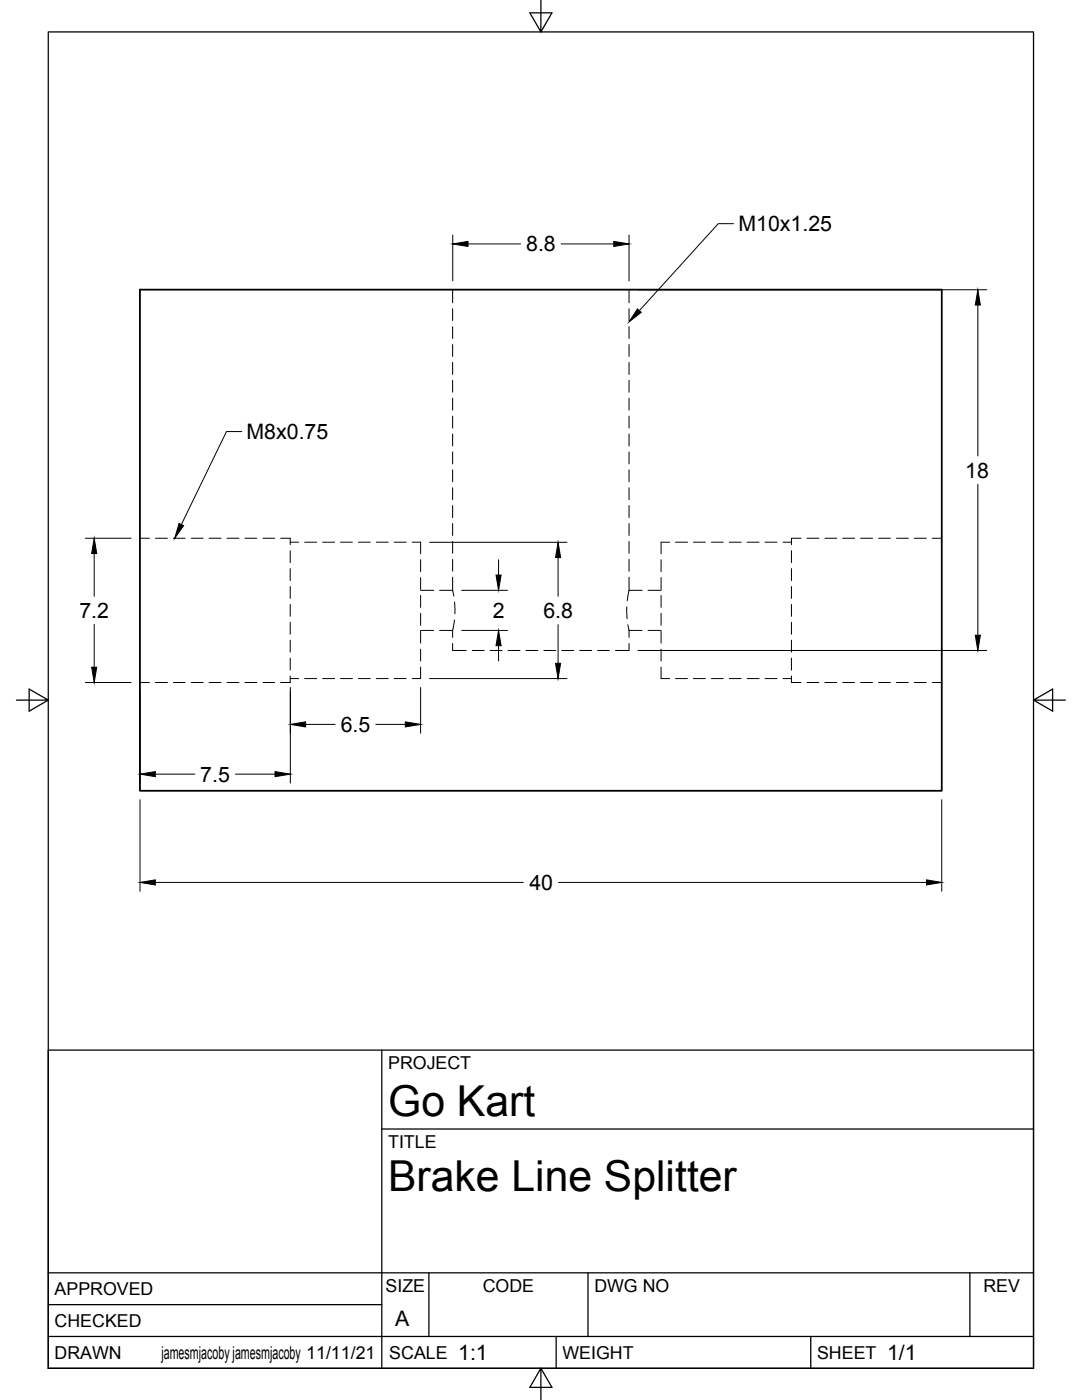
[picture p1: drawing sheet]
<svg xmlns="http://www.w3.org/2000/svg" width="216mm" height="279mm" viewBox="0 0 216 279" stroke-linecap="round" stroke-linejoin="round" font-family="sans-serif">
<!-- layer: Hidden -->
<g fill="none" stroke="#000" stroke-width=".2">
<path d="M90.3 57.8v2.6M125.5 57.8v2.6M90.3 61.6v2.4M90.3 65.2v2.4M90.3 68.7v2.4M90.3 72.3v2.4M90.3 75.9v2.4M90.3 79.5v2.4M125.5 61.6v2.4M125.5 65.2v2.4M125.5 68.7v2.4M125.5 72.3v2.4"/>
<path d="M125.5 75.9v2.4M125.5 79.5v2.4M90.3 83.1v2.3M90.3 86.6v2.4M90.3 90.2v2.4M90.3 93.8v2.3M90.3 97.3v2.4M125.5 83.1v2.3M125.5 86.6v2.4M125.5 90.2v2.4M125.5 93.8v2.3M125.5 97.3v2.4"/>
<path d="M27.9 107.4h1.9M31 107.4h2.4M34.6 107.4h2.4M38.2 107.4h2.3M41.7 107.4h2.4M45.3 107.4h2.4M48.9 107.4h2.3M52.5 107.4h2.3M56 107.4h1.9v1.3M57.9 117.1v2.3M57.9 113.5v2.4M57.9 109.9v2.4"/>
<path d="M57.9 108.2h1.7M60.8 108.2h2.4M64.4 108.2h2.4M67.9 108.2h2.4M71.5 108.2h2.4M75.1 108.2h2.4M78.7 108.2h2.3M82.2 108.2h1.7v2.3M83.9 118.8v2.4M83.9 115.3v2.3M83.9 111.7v2.4M83.9 117.8h2.6"/>
<path d="M87.7 117.8h2.6M90.3 117.8l.3 1.2M90.3 100.9v2.4M90.3 104.5v2.4M90.3 108.1v2.3M90.3 111.6v2.4M90.3 115.2v2.6M125.5 117.8l-.3 2.1M125.5 117.8h2.6M125.5 100.9v2.4M125.5 104.5v2.4M125.5 108.1v2.3"/>
<path d="M125.5 111.6v2.4M125.5 115.2v2.6M129.3 117.8h2.6M131.9 118.8v2.4M131.9 115.3v2.3M131.9 111.7v2.4M133.6 108.2h-1.7v2.3M134.8 108.2h2.4M138.4 108.2h2.4M141.9 108.2h2.4M145.5 108.2h2.4M149.1 108.2h2.4"/>
<path d="M152.7 108.2h2.3M156.2 108.2h1.7M157.9 117.1v2.3M157.9 113.5v2.4M157.9 109.9v2.4M159.8 107.4h-1.9v1.3M161 107.4h2.4M164.6 107.4h2.4M168.1 107.4h2.4M171.7 107.4h2.4M175.3 107.4h2.4M178.9 107.4h2.4"/>
<path d="M182.4 107.4h2.4M186 107.4h1.9M27.9 136.2h1.9M31 136.2h2.4M34.6 136.2h2.4M38.2 136.2h2.3M41.7 136.2h2.4M45.3 136.2h2.4M48.9 136.2h2.3M52.5 136.2h2.3M57.9 134.9v1.3h-1.9M57.9 131.3v2.4"/>
<path d="M57.9 127.8v2.4M57.9 124.2v2.4M57.9 120.6v2.4M57.9 135.4h1.7M60.8 135.4h2.4M64.4 135.4h2.4M67.9 135.4h2.4M71.5 135.4h2.4M75.1 135.4h2.4M78.7 135.4h2.3M83.9 133.1v2.3h-1.7M83.9 129.6v2.3"/>
<path d="M83.9 126v2.4M83.9 122.4v2.4M83.9 125.8h2.6M87.7 125.8h2.6M90.3 128.4v1.4h2.7M90.3 125.8v1.4M90.7 123.7l-.4 2.1M90.7 120.1l.1 2.4M94.2 129.8h2.4M97.8 129.8h2.4M101.4 129.8h2.4M104.9 129.8h2.4"/>
<path d="M108.5 129.8h2.4M112.1 129.8h2.4M115.7 129.8h2.3M119.2 129.8h2.4M125.1 121.1v2.4M125.3 124.7l.2 1.1M125.5 128.4v1.4h-2.7M125.5 125.8h2.6M125.5 125.8v1.4M129.3 125.8h2.6M131.9 133.1v2.3h1.7M131.9 129.6v2.3"/>
<path d="M131.9 126v2.4M131.9 122.4v2.4M134.8 135.4h2.4M138.4 135.4h2.4M141.9 135.4h2.4M145.5 135.4h2.4M149.1 135.4h2.4M152.7 135.4h2.3M156.2 135.4h1.7M157.9 134.9v1.3h1.9M157.9 131.3v2.4M157.9 127.8v2.4"/>
<path d="M157.9 124.2v2.4M157.9 120.6v2.4M161 136.2h2.4M164.6 136.2h2.4M168.1 136.2h2.4M171.7 136.2h2.4M175.3 136.2h2.4M178.9 136.2h2.4M182.4 136.2h2.4M186 136.2h1.9"/>
</g>
<!-- layer: Visible -->
<path d="M27.9 57.8h160v100h-160z" fill="none" stroke="#000" stroke-width=".36"/>
<!-- layer: Border -->
<path d="M9.6 6.4h196.6v266.7h-196.6zM107.9 0v6.4l-2.2-3.8h4.4l-2.2 3.8M3.3 139.7h6.3l-3.8-2.2v4.4l3.8-2.2M206.2 139.7l3.8 2.2v-4.4l-3.8 2.2h6.4M107.9 273.1l2.2 3.8h-4.4l2.2-3.8v6.3" fill="none" stroke="#000" stroke-width=".25"/>
<!-- layer: Titleblock -->
<path d="M9.6 209.6h196.6v63.5h-196.6zM76.2 209.6v63.5M76.2 225.3h130M9.6 254h196.6M85.6 254v12.7M117.3 254v12.7M193.5 254v12.7M9.6 266.7h196.6M9.6 260.4h66.6M111 266.7v6.4M161.8 266.7v6.4" fill="none" stroke="#000" stroke-width=".25"/>
<!-- layer: Dimensions -->
<g fill="none" stroke="#000" stroke-width=".2">
<path d="M90.3 46.9v9.1M93.4 48.7h10.5M112 48.7h10.5M125.5 46.9v9.1M127.3 57.8h69.6M195.1 60.9v30.1M195.1 96.6v30.2M17 107.4h9.2M18.8 110.5v8.5M85.7 108.2h27.4M92.1 117.8h9.2M99.5 111.7v3.1"/>
<path d="M111.4 111.3v7.7M17 136.2h9.2M18.8 124.6v8.6M27.9 138v18.3M57.9 137.2v19.1M83.9 137.2v9.1M85.7 135.4h27.4M92.1 125.8h9.2M99.5 128.9v3M111.4 124.7v7.7M127.3 129.8h69.6M27.9 159.6v18.3"/>
<path d="M31 154.5h7.9M47 154.5h7.9M61 144.6h5.9M75 144.6h5.9M187.9 159.6v18.3M31 176.1h73.4M111.4 176.1h73.5"/>
</g>
<g fill="#000" stroke="#000" stroke-width=".2">
<path d="M90.3 48.7l3.1-.5v1zM122.5 48.2l3 .5-3 .5zM195.1 57.8l.5 3.1h-1zM18.8 107.4l.5 3.1h-1zM99 114.8h1l-.5 3zM111.4 108.2l.5 3.1h-1.1zM18.3 133.2h1l-.5 3zM99.5 125.8l.5 3.1h-1zM110.8 132.4h1.1l-.5 3zM194.6 126.8h1l-.5 3zM27.9 154.5l3.1-.5v1zM54.9 154l3 .5-3 .5z"/>
<path d="M57.9 144.6l3.1-.5v1zM80.9 144.1l3 .5-3 .5zM27.9 176.1l3.1-.5v1zM184.9 175.6l3 .5-3 .5z"/>
</g>
<!-- layer: Annotations -->
<path d="M127.2 61.7l.8 .6-2.5 1.9zM35.7 104.5l.9 .4-1.7 2.5z" fill="#000" stroke="#000" stroke-width=".2"/>
<path d="M146.4 44.6h-3.1l-15.7 17.4M48.2 86.1h-3l-9 18.6" fill="none" stroke="#000" stroke-width=".2"/>
<g font-size="8.5">
<text x="77.4" y="222.8">Go Kart</text>
<text x="77.4" y="237.8">Brake Line Splitter</text>
</g>
<g font-size="4.3">
<text x="147.3" y="46.1">M10x1.25</text>
<text x="105" y="50.2">8.8</text>
<text x="49.2" y="87.6">M8x0.75</text>
<text x="192.6" y="95.3">18</text>
<text x="15.9" y="123.3">7.2</text>
<text x="98.3" y="123.3">2</text>
<text x="108.4" y="123.3">6.8</text>
<text x="68" y="146">6.5</text>
<text x="40" y="156">7.5</text>
<text x="105.6" y="177.6">40</text>
<text x="78.9" y="264.5">A</text>
<text x="91.4" y="271.4">1:1</text>
<text x="177" y="271.4">1/1</text>
</g>
<g font-size="3.5">
<text x="77.4" y="213.4">PROJECT</text>
<text x="77.4" y="229.1">TITLE</text>
<text x="76.9" y="257.8">SIZE</text>
<text x="96.3" y="257.8">CODE</text>
<text x="118.6" y="257.8">DWG NO</text>
<text x="196.2" y="257.8">REV</text>
<text x="10.9" y="258.5">APPROVED</text>
<text x="10.9" y="264.8">CHECKED</text>
<text x="10.9" y="271.2">DRAWN</text>
<text x="32.2" y="271.2">jamesmjacoby jamesmjacoby 11/11/21</text>
<text x="77.7" y="271.2">SCALE</text>
<text x="112.2" y="271.2">WEIGHT</text>
<text x="163" y="271.2">SHEET</text>
</g>
</svg>
